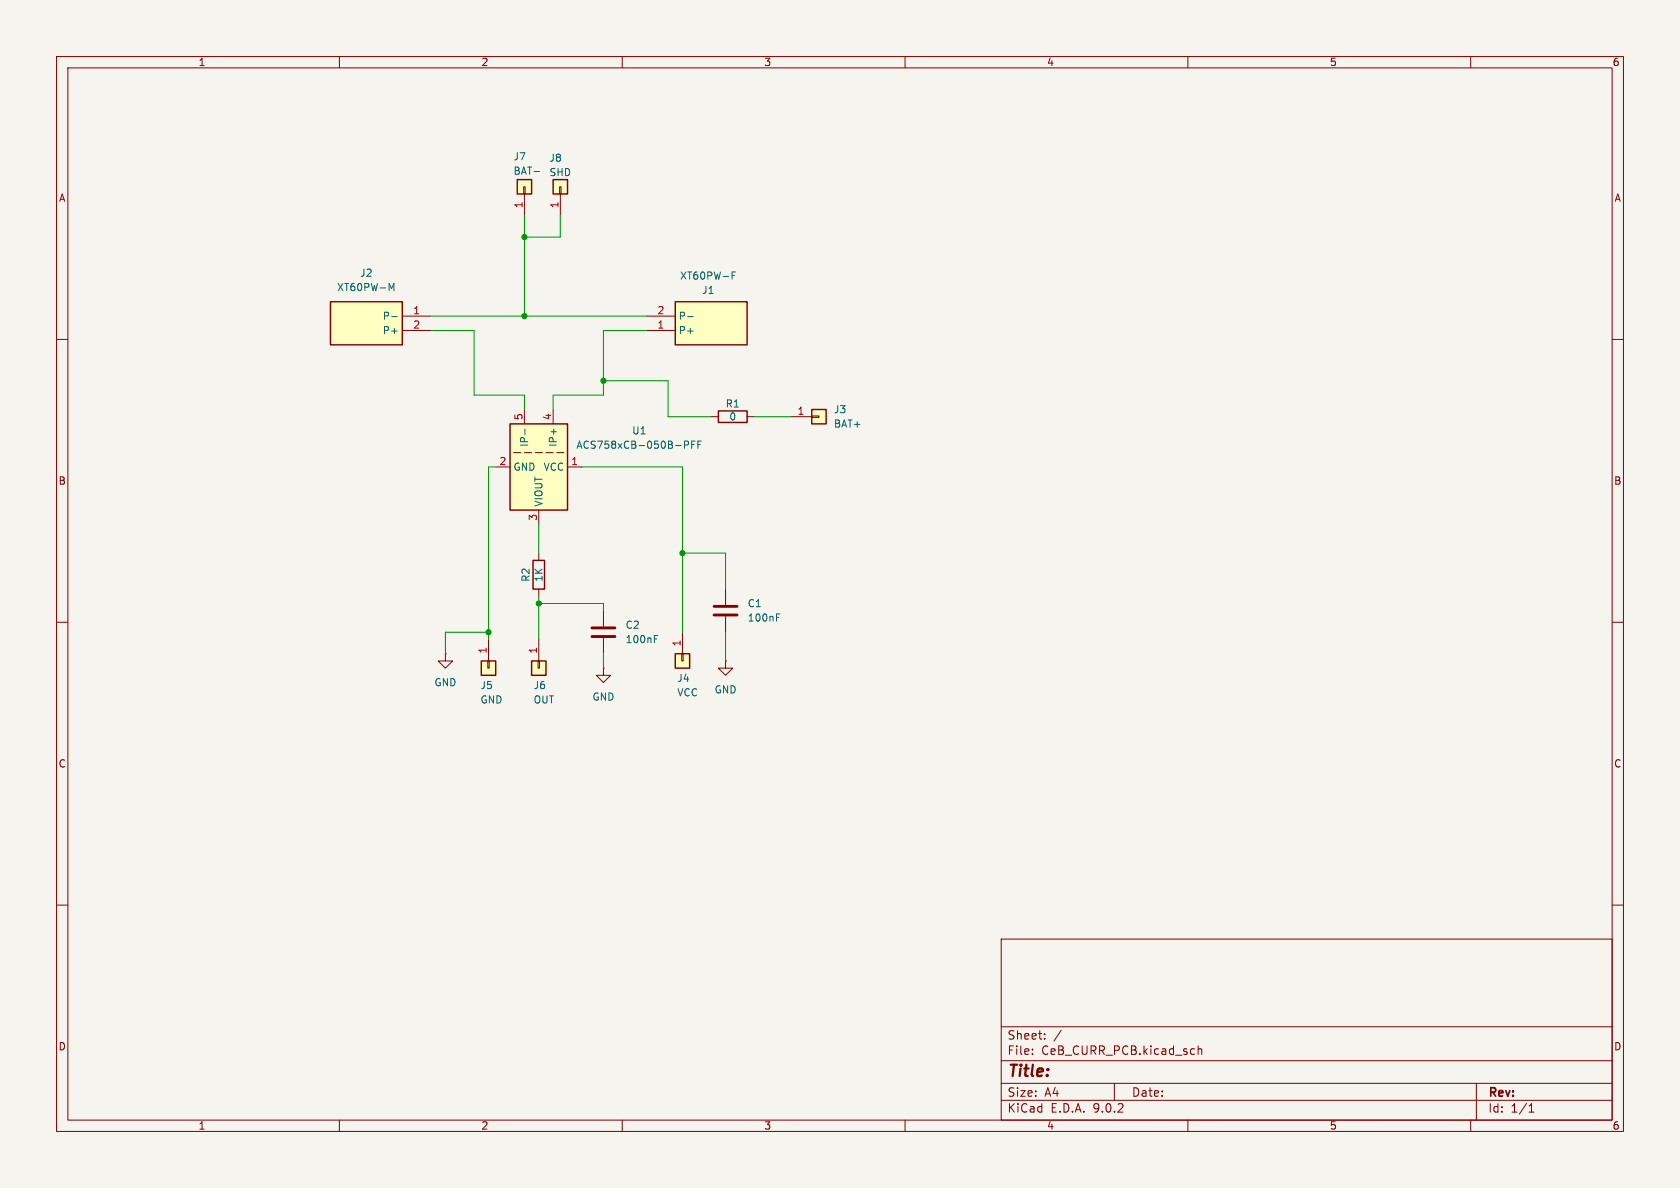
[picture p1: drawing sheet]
(kicad_sch
 (version 20250114)
 (generator "eeschema")
 (generator_version "9.0")
 (paper "A4")
 (lib_symbols
  (symbol "Connector_Generic:Conn_01x01"
   (pin_names
    (offset 1.016) (hide yes)) (exclude_from_sim no) (in_bom yes) (on_board yes)
   (property "Reference" "J" (at 0 2.54 0) (effects (font (size 1.27 1.27))))
   (property "Value" "Conn_01x01" (at 0 -2.54 0) (effects (font (size 1.27 1.27))))
   (property "Footprint" "" (at 0 0 0) (effects (font (size 1.27 1.27)) (hide yes)))
   (property "Datasheet" "~" (at 0 0 0) (effects (font (size 1.27 1.27)) (hide yes)))
   (property "Description" "Generic connector, single row, 01x01, script generated (kicad-library-utils/schlib/autogen/connector/)" (at 0 0 0) (effects (font (size 1.27 1.27)) (hide yes)))
   (symbol "Conn_01x01_1_1"
    (rectangle (start -1.27 1.27) (end 1.27 -1.27) (stroke (width 0.254) (type default)) (fill (type background)))
    (rectangle (start -1.27 0.127) (end 0 -0.127) (stroke (width 0.1524) (type default)) (fill (type none)))
    (pin passive line (at -5.08 0 0) (length 3.81) (name "Pin_1" (effects (font (size 1.27 1.27)))) (number "1" (effects (font (size 1.27 1.27))))))
   (embedded_fonts no))
  (symbol "Device:C"
   (pin_numbers (hide yes))
   (pin_names
    (offset 0.254)) (exclude_from_sim no) (in_bom yes) (on_board yes)
   (property "Reference" "C" (at 0.635 2.54 0) (effects (font (size 1.27 1.27)) (justify left)))
   (property "Value" "C" (at 0.635 -2.54 0) (effects (font (size 1.27 1.27)) (justify left)))
   (property "Footprint" "" (at 0.9652 -3.81 0) (effects (font (size 1.27 1.27)) (hide yes)))
   (property "Datasheet" "~" (at 0 0 0) (effects (font (size 1.27 1.27)) (hide yes)))
   (property "Description" "Unpolarized capacitor" (at 0 0 0) (effects (font (size 1.27 1.27)) (hide yes)))
   (symbol "C_0_1"
    (polyline (pts (xy -2.032 0.762) (xy 2.032 0.762)) (stroke (width 0.508) (type default)) (fill (type none)))
    (polyline (pts (xy -2.032 -0.762) (xy 2.032 -0.762)) (stroke (width 0.508) (type default)) (fill (type none))))
   (symbol "C_1_1"
    (pin passive line (at 0 3.81 270) (length 2.794) (name "~" (effects (font (size 1.27 1.27)))) (number "1" (effects (font (size 1.27 1.27)))))
    (pin passive line (at 0 -3.81 90) (length 2.794) (name "~" (effects (font (size 1.27 1.27)))) (number "2" (effects (font (size 1.27 1.27))))))
   (embedded_fonts no))
  (symbol "Device:R"
   (pin_numbers (hide yes))
   (pin_names
    (offset 0)) (exclude_from_sim no) (in_bom yes) (on_board yes)
   (property "Reference" "R" (at 2.032 0 90) (effects (font (size 1.27 1.27))))
   (property "Value" "R" (at 0 0 90) (effects (font (size 1.27 1.27))))
   (property "Footprint" "" (at -1.778 0 90) (effects (font (size 1.27 1.27)) (hide yes)))
   (property "Datasheet" "~" (at 0 0 0) (effects (font (size 1.27 1.27)) (hide yes)))
   (property "Description" "Resistor" (at 0 0 0) (effects (font (size 1.27 1.27)) (hide yes)))
   (symbol "R_0_1"
    (rectangle (start -1.016 -2.54) (end 1.016 2.54) (stroke (width 0.254) (type default)) (fill (type none))))
   (symbol "R_1_1"
    (pin passive line (at 0 3.81 270) (length 1.27) (name "~" (effects (font (size 1.27 1.27)))) (number "1" (effects (font (size 1.27 1.27)))))
    (pin passive line (at 0 -3.81 90) (length 1.27) (name "~" (effects (font (size 1.27 1.27)))) (number "2" (effects (font (size 1.27 1.27))))))
   (embedded_fonts no))
  (symbol "SamacSys_Parts:XT60PW-F" (exclude_from_sim no) (in_bom yes) (on_board yes)
   (property "Reference" "J" (at 19.05 7.62 0) (effects (font (size 1.27 1.27)) (justify left top)))
   (property "Value" "XT60PW-F" (at 19.05 5.08 0) (effects (font (size 1.27 1.27)) (justify left top)))
   (property "Footprint" "XT60PWF" (at 19.05 -94.92 0) (effects (font (size 1.27 1.27)) (justify left top) (hide yes)))
   (property "Datasheet" "https://www.tme.eu/Document/1191bc2fa3aee3c446e5a895fd8f7983/XT60PW-F.pdf" (at 19.05 -194.92 0) (effects (font (size 1.27 1.27)) (justify left top) (hide yes)))
   (property "Description" "Socket; DC supply; XT60; female; PIN: 2; on PCBs; THT; Colour: yellow" (at 0 0 0) (effects (font (size 1.27 1.27)) (hide yes)))
   (property "Height" "8.4" (at 19.05 -394.92 0) (effects (font (size 1.27 1.27)) (justify left top) (hide yes)))
   (property "TME Electronic Components Part Number" "" (at 19.05 -494.92 0) (effects (font (size 1.27 1.27)) (justify left top) (hide yes)))
   (property "TME Electronic Components Price/Stock" "" (at 19.05 -594.92 0) (effects (font (size 1.27 1.27)) (justify left top) (hide yes)))
   (property "Manufacturer_Name" "Amass" (at 19.05 -694.92 0) (effects (font (size 1.27 1.27)) (justify left top) (hide yes)))
   (property "Manufacturer_Part_Number" "XT60PW-F" (at 19.05 -794.92 0) (effects (font (size 1.27 1.27)) (justify left top) (hide yes)))
   (symbol "XT60PW-F_1_1"
    (rectangle (start 5.08 2.54) (end 17.78 -5.08) (stroke (width 0.254) (type default)) (fill (type background)))
    (pin passive line (at 22.86 0 180) (length 5.08) (name "P+" (effects (font (size 1.27 1.27)))) (number "1" (effects (font (size 1.27 1.27)))))
    (pin passive line (at 22.86 -2.54 180) (length 5.08) (name "P-" (effects (font (size 1.27 1.27)))) (number "2" (effects (font (size 1.27 1.27))))))
   (embedded_fonts no))
  (symbol "SamacSys_Parts:XT60PW-M" (exclude_from_sim no) (in_bom yes) (on_board yes)
   (property "Reference" "J" (at 19.05 7.62 0) (effects (font (size 1.27 1.27)) (justify left top)))
   (property "Value" "XT60PW-M" (at 19.05 5.08 0) (effects (font (size 1.27 1.27)) (justify left top)))
   (property "Footprint" "XT60PWM" (at 19.05 -94.92 0) (effects (font (size 1.27 1.27)) (justify left top) (hide yes)))
   (property "Datasheet" "https://www.tme.eu/Document/b13629717d44ae038681dba08d18c0b6/XT60PW-M.pdf" (at 19.05 -194.92 0) (effects (font (size 1.27 1.27)) (justify left top) (hide yes)))
   (property "Description" "Connector: DC supply; socket; XT60; male; PIN: 2; on PCBs; THT; 30A" (at 0 0 0) (effects (font (size 1.27 1.27)) (hide yes)))
   (property "Height" "8.4" (at 19.05 -394.92 0) (effects (font (size 1.27 1.27)) (justify left top) (hide yes)))
   (property "TME Electronic Components Part Number" "" (at 19.05 -494.92 0) (effects (font (size 1.27 1.27)) (justify left top) (hide yes)))
   (property "TME Electronic Components Price/Stock" "" (at 19.05 -594.92 0) (effects (font (size 1.27 1.27)) (justify left top) (hide yes)))
   (property "Manufacturer_Name" "Amass" (at 19.05 -694.92 0) (effects (font (size 1.27 1.27)) (justify left top) (hide yes)))
   (property "Manufacturer_Part_Number" "XT60PW-M" (at 19.05 -794.92 0) (effects (font (size 1.27 1.27)) (justify left top) (hide yes)))
   (symbol "XT60PW-M_1_1"
    (rectangle (start 5.08 2.54) (end 17.78 -5.08) (stroke (width 0.254) (type default)) (fill (type background)))
    (pin passive line (at 22.86 0 180) (length 5.08) (name "P-" (effects (font (size 1.27 1.27)))) (number "1" (effects (font (size 1.27 1.27)))))
    (pin passive line (at 22.86 -2.54 180) (length 5.08) (name "P+" (effects (font (size 1.27 1.27)))) (number "2" (effects (font (size 1.27 1.27))))))
   (embedded_fonts no))
  (symbol "Sensor_Current:ACS758xCB-050B-PFF" (exclude_from_sim no) (in_bom yes) (on_board yes)
   (property "Reference" "U" (at -7.62 6.35 0) (effects (font (size 1.27 1.27)) (justify left)))
   (property "Value" "ACS758xCB-050B-PFF" (at 2.54 6.35 0) (effects (font (size 1.27 1.27)) (justify left)))
   (property "Footprint" "Sensor_Current:Allegro_CB_PFF" (at 0 0 0) (effects (font (size 1.27 1.27)) (hide yes)))
   (property "Datasheet" "http://www.allegromicro.com/~/media/Files/Datasheets/ACS758-Datasheet.ashx?la=en" (at 0 0 0) (effects (font (size 1.27 1.27)) (hide yes)))
   (property "Description" "±50A Bidirectional Hall-Effect Current Sensor, +5.0V supply, 40mV/A, CB-5 PFF" (at 0 0 0) (effects (font (size 1.27 1.27)) (hide yes)))
   (symbol "ACS758xCB-050B-PFF_0_1"
    (rectangle (start -7.62 5.08) (end 7.62 -5.08) (stroke (width 0.254) (type default)) (fill (type background)))
    (polyline (pts (xy -2.54 3.175) (xy -2.54 4.445)) (stroke (width 0) (type default)) (fill (type none)))
    (polyline (pts (xy -2.54 1.27) (xy -2.54 2.54)) (stroke (width 0) (type default)) (fill (type none)))
    (polyline (pts (xy -2.54 0.635) (xy -2.54 -0.635)) (stroke (width 0) (type default)) (fill (type none)))
    (polyline (pts (xy -2.54 -1.27) (xy -2.54 -2.54)) (stroke (width 0) (type default)) (fill (type none)))
    (polyline (pts (xy -2.54 -3.175) (xy -2.54 -4.445)) (stroke (width 0) (type default)) (fill (type none))))
   (symbol "ACS758xCB-050B-PFF_1_1"
    (pin bidirectional line (at -10.16 2.54 0) (length 2.54) (name "IP+" (effects (font (size 1.27 1.27)))) (number "4" (effects (font (size 1.27 1.27)))))
    (pin bidirectional line (at -10.16 -2.54 0) (length 2.54) (name "IP-" (effects (font (size 1.27 1.27)))) (number "5" (effects (font (size 1.27 1.27)))))
    (pin bidirectional line (at 0 7.62 270) (length 2.54) (name "VCC" (effects (font (size 1.27 1.27)))) (number "1" (effects (font (size 1.27 1.27)))))
    (pin bidirectional line (at 0 -7.62 90) (length 2.54) (name "GND" (effects (font (size 1.27 1.27)))) (number "2" (effects (font (size 1.27 1.27)))))
    (pin bidirectional line (at 10.16 0 180) (length 2.54) (name "VIOUT" (effects (font (size 1.27 1.27)))) (number "3" (effects (font (size 1.27 1.27))))))
   (embedded_fonts no))
  (symbol "power:GND"
   (power)
   (pin_numbers (hide yes))
   (pin_names
    (offset 0) (hide yes)) (exclude_from_sim no) (in_bom yes) (on_board yes)
   (property "Reference" "#PWR" (at 0 -6.35 0) (effects (font (size 1.27 1.27)) (hide yes)))
   (property "Value" "GND" (at 0 -3.81 0) (effects (font (size 1.27 1.27))))
   (property "Footprint" "" (at 0 0 0) (effects (font (size 1.27 1.27)) (hide yes)))
   (property "Datasheet" "" (at 0 0 0) (effects (font (size 1.27 1.27)) (hide yes)))
   (property "Description" "Power symbol creates a global label with name \"GND\" , ground" (at 0 0 0) (effects (font (size 1.27 1.27)) (hide yes)))
   (symbol "GND_0_1"
    (polyline (pts (xy 0 0) (xy 0 -1.27) (xy 1.27 -1.27) (xy 0 -2.54) (xy -1.27 -1.27) (xy 0 -1.27)) (stroke (width 0) (type default)) (fill (type none))))
   (symbol "GND_1_1"
    (pin power_in line (at 0 0 270) (length 0) (name "~" (effects (font (size 1.27 1.27)))) (number "1" (effects (font (size 1.27 1.27))))))
   (embedded_fonts no)))
 (junction
  (at 95.25 106.68)
  (diameter 0)
  (color 0 0 0 0))
 (junction
  (at 106.68 67.31)
  (diameter 0)
  (color 0 0 0 0))
 (junction
  (at 92.71 55.88)
  (diameter 0)
  (color 0 0 0 0))
 (junction
  (at 92.71 41.91)
  (diameter 0)
  (color 0 0 0 0))
 (junction
  (at 120.65 97.79)
  (diameter 0)
  (color 0 0 0 0))
 (junction
  (at 86.36 111.76)
  (diameter 0)
  (color 0 0 0 0))
 (wire
  (pts (xy 106.68 58.42) (xy 114.3 58.42))
  (stroke (width 0) (type default)))
 (wire
  (pts (xy 128.27 97.79) (xy 128.27 104.14))
  (stroke (width 0) (type default)))
 (wire
  (pts (xy 86.36 82.55) (xy 86.36 111.76))
  (stroke (width 0) (type default)))
 (wire
  (pts (xy 83.82 69.85) (xy 83.82 58.42))
  (stroke (width 0) (type default)))
 (wire
  (pts (xy 106.68 69.85) (xy 106.68 67.31))
  (stroke (width 0) (type default)))
 (wire
  (pts (xy 95.25 106.68) (xy 95.25 113.03))
  (stroke (width 0) (type default)))
 (wire
  (pts (xy 92.71 69.85) (xy 83.82 69.85))
  (stroke (width 0) (type default)))
 (wire
  (pts (xy 92.71 38.1) (xy 92.71 41.91))
  (stroke (width 0) (type default)))
 (wire
  (pts (xy 99.06 38.1) (xy 99.06 41.91))
  (stroke (width 0) (type default)))
 (wire
  (pts (xy 97.79 72.39) (xy 97.79 69.85))
  (stroke (width 0) (type default)))
 (wire
  (pts (xy 106.68 115.57) (xy 106.68 118.11))
  (stroke (width 0) (type default)))
 (wire
  (pts (xy 99.06 41.91) (xy 92.71 41.91))
  (stroke (width 0) (type default)))
 (wire
  (pts (xy 128.27 111.76) (xy 128.27 116.84))
  (stroke (width 0) (type default)))
 (wire
  (pts (xy 86.36 111.76) (xy 78.74 111.76))
  (stroke (width 0) (type default)))
 (wire
  (pts (xy 118.11 67.31) (xy 106.68 67.31))
  (stroke (width 0) (type default)))
 (wire
  (pts (xy 92.71 72.39) (xy 92.71 69.85))
  (stroke (width 0) (type default)))
 (wire
  (pts (xy 97.79 69.85) (xy 106.68 69.85))
  (stroke (width 0) (type default)))
 (wire
  (pts (xy 120.65 82.55) (xy 120.65 97.79))
  (stroke (width 0) (type default)))
 (wire
  (pts (xy 106.68 106.68) (xy 106.68 107.95))
  (stroke (width 0) (type default)))
 (wire
  (pts (xy 78.74 111.76) (xy 78.74 115.57))
  (stroke (width 0) (type default)))
 (wire
  (pts (xy 106.68 67.31) (xy 106.68 58.42))
  (stroke (width 0) (type default)))
 (wire
  (pts (xy 86.36 111.76) (xy 86.36 113.03))
  (stroke (width 0) (type default)))
 (wire
  (pts (xy 95.25 106.68) (xy 106.68 106.68))
  (stroke (width 0) (type default)))
 (wire
  (pts (xy 118.11 73.66) (xy 118.11 67.31))
  (stroke (width 0) (type default)))
 (wire
  (pts (xy 92.71 55.88) (xy 114.3 55.88))
  (stroke (width 0) (type default)))
 (wire
  (pts (xy 95.25 92.71) (xy 95.25 97.79))
  (stroke (width 0) (type default)))
 (wire
  (pts (xy 120.65 97.79) (xy 128.27 97.79))
  (stroke (width 0) (type default)))
 (wire
  (pts (xy 120.65 97.79) (xy 120.65 111.76))
  (stroke (width 0) (type default)))
 (wire
  (pts (xy 76.2 55.88) (xy 92.71 55.88))
  (stroke (width 0) (type default)))
 (wire
  (pts (xy 95.25 105.41) (xy 95.25 106.68))
  (stroke (width 0) (type default)))
 (wire
  (pts (xy 87.63 82.55) (xy 86.36 82.55))
  (stroke (width 0) (type default)))
 (wire
  (pts (xy 76.2 58.42) (xy 83.82 58.42))
  (stroke (width 0) (type default)))
 (wire
  (pts (xy 102.87 82.55) (xy 120.65 82.55))
  (stroke (width 0) (type default)))
 (wire
  (pts (xy 125.73 73.66) (xy 118.11 73.66))
  (stroke (width 0) (type default)))
 (wire
  (pts (xy 133.35 73.66) (xy 139.7 73.66))
  (stroke (width 0) (type default)))
 (wire
  (pts (xy 92.71 41.91) (xy 92.71 55.88))
  (stroke (width 0) (type default)))
 (symbol
  (lib_id "power:GND")
  (at 78.74 115.57 0)
  (unit 1)
  (exclude_from_sim no)
  (in_bom yes)
  (on_board yes)
  (dnp no)
  (fields_autoplaced yes)
  (property "Reference" "#PWR03" (at 78.74 121.92 0) (effects (font (size 1.27 1.27)) (hide yes)))
  (property "Value" "GND" (at 78.74 120.65 0) (effects (font (size 1.27 1.27))))
  (property "Footprint" "" (at 78.74 115.57 0) (effects (font (size 1.27 1.27)) (hide yes)))
  (property "Datasheet" "" (at 78.74 115.57 0) (effects (font (size 1.27 1.27)) (hide yes)))
  (property "Description" "Power symbol creates a global label with name \"GND\" , ground" (at 78.74 115.57 0) (effects (font (size 1.27 1.27)) (hide yes)))
  (pin "1"))
 (symbol
  (lib_id "Device:C")
  (at 128.27 107.95 0)
  (unit 1)
  (exclude_from_sim no)
  (in_bom yes)
  (on_board yes)
  (dnp no)
  (fields_autoplaced yes)
  (property "Reference" "C1" (at 132.08 106.6799 0) (effects (font (size 1.27 1.27)) (justify left)))
  (property "Value" "100nF" (at 132.08 109.2199 0) (effects (font (size 1.27 1.27)) (justify left)))
  (property "Footprint" "Capacitor_SMD:C_0603_1608Metric_Pad1.08x0.95mm_HandSolder" (at 129.2352 111.76 0) (effects (font (size 1.27 1.27)) (hide yes)))
  (property "Datasheet" "~" (at 128.27 107.95 0) (effects (font (size 1.27 1.27)) (hide yes)))
  (property "Description" "Unpolarized capacitor" (at 128.27 107.95 0) (effects (font (size 1.27 1.27)) (hide yes)))
  (pin "1")
  (pin "2"))
 (symbol
  (lib_id "Connector_Generic:Conn_01x01")
  (at 86.36 118.11 270)
  (unit 1)
  (exclude_from_sim no)
  (in_bom yes)
  (on_board yes)
  (dnp no)
  (property "Reference" "J5" (at 84.836 121.158 90) (effects (font (size 1.27 1.27)) (justify left)))
  (property "Value" "GND" (at 84.836 123.698 90) (effects (font (size 1.27 1.27)) (justify left)))
  (property "Footprint" "New_Library_Footprint:HOLE" (at 86.36 118.11 0) (effects (font (size 1.27 1.27)) (hide yes)))
  (property "Datasheet" "~" (at 86.36 118.11 0) (effects (font (size 1.27 1.27)) (hide yes)))
  (property "Description" "Generic connector, single row, 01x01, script generated (kicad-library-utils/schlib/autogen/connector/)" (at 86.36 118.11 0) (effects (font (size 1.27 1.27)) (hide yes)))
  (pin "1"))
 (symbol
  (lib_id "Connector_Generic:Conn_01x01")
  (at 92.71 33.02 90)
  (unit 1)
  (exclude_from_sim no)
  (in_bom yes)
  (on_board yes)
  (dnp no)
  (property "Reference" "J7" (at 90.678 27.686 90) (effects (font (size 1.27 1.27)) (justify right)))
  (property "Value" "BAT-" (at 90.678 30.226 90) (effects (font (size 1.27 1.27)) (justify right)))
  (property "Footprint" "New_Library_Footprint:HOLE" (at 92.71 33.02 0) (effects (font (size 1.27 1.27)) (hide yes)))
  (property "Datasheet" "~" (at 92.71 33.02 0) (effects (font (size 1.27 1.27)) (hide yes)))
  (property "Description" "Generic connector, single row, 01x01, script generated (kicad-library-utils/schlib/autogen/connector/)" (at 92.71 33.02 0) (effects (font (size 1.27 1.27)) (hide yes)))
  (pin "1"))
 (symbol
  (lib_id "Sensor_Current:ACS758xCB-050B-PFF")
  (at 95.25 82.55 270)
  (unit 1)
  (exclude_from_sim no)
  (in_bom yes)
  (on_board yes)
  (dnp no)
  (fields_autoplaced yes)
  (property "Reference" "U1" (at 113.03 76.1298 90) (effects (font (size 1.27 1.27))))
  (property "Value" "ACS758xCB-050B-PFF" (at 113.03 78.6698 90) (effects (font (size 1.27 1.27))))
  (property "Footprint" "Sensor_Current:Allegro_CB_PFF" (at 95.25 82.55 0) (effects (font (size 1.27 1.27)) (hide yes)))
  (property "Datasheet" "http://www.allegromicro.com/~/media/Files/Datasheets/ACS758-Datasheet.ashx?la=en" (at 95.25 82.55 0) (effects (font (size 1.27 1.27)) (hide yes)))
  (property "Description" "±50A Bidirectional Hall-Effect Current Sensor, +5.0V supply, 40mV/A, CB-5 PFF" (at 95.25 82.55 0) (effects (font (size 1.27 1.27)) (hide yes)))
  (pin "5")
  (pin "4")
  (pin "1")
  (pin "2")
  (pin "3"))
 (symbol
  (lib_id "Connector_Generic:Conn_01x01")
  (at 120.65 116.84 270)
  (unit 1)
  (exclude_from_sim no)
  (in_bom yes)
  (on_board yes)
  (dnp no)
  (property "Reference" "J4" (at 119.634 119.888 90) (effects (font (size 1.27 1.27)) (justify left)))
  (property "Value" "VCC" (at 119.634 122.428 90) (effects (font (size 1.27 1.27)) (justify left)))
  (property "Footprint" "New_Library_Footprint:HOLE" (at 120.65 116.84 0) (effects (font (size 1.27 1.27)) (hide yes)))
  (property "Datasheet" "~" (at 120.65 116.84 0) (effects (font (size 1.27 1.27)) (hide yes)))
  (property "Description" "Generic connector, single row, 01x01, script generated (kicad-library-utils/schlib/autogen/connector/)" (at 120.65 116.84 0) (effects (font (size 1.27 1.27)) (hide yes)))
  (pin "1"))
 (symbol
  (lib_id "Device:C")
  (at 106.68 111.76 0)
  (unit 1)
  (exclude_from_sim no)
  (in_bom yes)
  (on_board yes)
  (dnp no)
  (fields_autoplaced yes)
  (property "Reference" "C2" (at 110.49 110.4899 0) (effects (font (size 1.27 1.27)) (justify left)))
  (property "Value" "100nF" (at 110.49 113.0299 0) (effects (font (size 1.27 1.27)) (justify left)))
  (property "Footprint" "Capacitor_SMD:C_0603_1608Metric_Pad1.08x0.95mm_HandSolder" (at 107.6452 115.57 0) (effects (font (size 1.27 1.27)) (hide yes)))
  (property "Datasheet" "~" (at 106.68 111.76 0) (effects (font (size 1.27 1.27)) (hide yes)))
  (property "Description" "Unpolarized capacitor" (at 106.68 111.76 0) (effects (font (size 1.27 1.27)) (hide yes)))
  (pin "1")
  (pin "2"))
 (symbol
  (lib_id "power:GND")
  (at 106.68 118.11 0)
  (unit 1)
  (exclude_from_sim no)
  (in_bom yes)
  (on_board yes)
  (dnp no)
  (fields_autoplaced yes)
  (property "Reference" "#PWR01" (at 106.68 124.46 0) (effects (font (size 1.27 1.27)) (hide yes)))
  (property "Value" "GND" (at 106.68 123.19 0) (effects (font (size 1.27 1.27))))
  (property "Footprint" "" (at 106.68 118.11 0) (effects (font (size 1.27 1.27)) (hide yes)))
  (property "Datasheet" "" (at 106.68 118.11 0) (effects (font (size 1.27 1.27)) (hide yes)))
  (property "Description" "Power symbol creates a global label with name \"GND\" , ground" (at 106.68 118.11 0) (effects (font (size 1.27 1.27)) (hide yes)))
  (pin "1"))
 (symbol
  (lib_id "power:GND")
  (at 128.27 116.84 0)
  (unit 1)
  (exclude_from_sim no)
  (in_bom yes)
  (on_board yes)
  (dnp no)
  (fields_autoplaced yes)
  (property "Reference" "#PWR02" (at 128.27 123.19 0) (effects (font (size 1.27 1.27)) (hide yes)))
  (property "Value" "GND" (at 128.27 121.92 0) (effects (font (size 1.27 1.27))))
  (property "Footprint" "" (at 128.27 116.84 0) (effects (font (size 1.27 1.27)) (hide yes)))
  (property "Datasheet" "" (at 128.27 116.84 0) (effects (font (size 1.27 1.27)) (hide yes)))
  (property "Description" "Power symbol creates a global label with name \"GND\" , ground" (at 128.27 116.84 0) (effects (font (size 1.27 1.27)) (hide yes)))
  (pin "1"))
 (symbol
  (lib_id "Connector_Generic:Conn_01x01")
  (at 95.25 118.11 270)
  (unit 1)
  (exclude_from_sim no)
  (in_bom yes)
  (on_board yes)
  (dnp no)
  (property "Reference" "J6" (at 94.234 121.158 90) (effects (font (size 1.27 1.27)) (justify left)))
  (property "Value" "OUT" (at 94.234 123.698 90) (effects (font (size 1.27 1.27)) (justify left)))
  (property "Footprint" "New_Library_Footprint:HOLE" (at 95.25 118.11 0) (effects (font (size 1.27 1.27)) (hide yes)))
  (property "Datasheet" "~" (at 95.25 118.11 0) (effects (font (size 1.27 1.27)) (hide yes)))
  (property "Description" "Generic connector, single row, 01x01, script generated (kicad-library-utils/schlib/autogen/connector/)" (at 95.25 118.11 0) (effects (font (size 1.27 1.27)) (hide yes)))
  (pin "1"))
 (symbol
  (lib_id "Connector_Generic:Conn_01x01")
  (at 144.78 73.66 0)
  (unit 1)
  (exclude_from_sim no)
  (in_bom yes)
  (on_board yes)
  (dnp no)
  (fields_autoplaced yes)
  (property "Reference" "J3" (at 147.32 72.3899 0) (effects (font (size 1.27 1.27)) (justify left)))
  (property "Value" "BAT+" (at 147.32 74.9299 0) (effects (font (size 1.27 1.27)) (justify left)))
  (property "Footprint" "New_Library_Footprint:HOLE" (at 144.78 73.66 0) (effects (font (size 1.27 1.27)) (hide yes)))
  (property "Datasheet" "~" (at 144.78 73.66 0) (effects (font (size 1.27 1.27)) (hide yes)))
  (property "Description" "Generic connector, single row, 01x01, script generated (kicad-library-utils/schlib/autogen/connector/)" (at 144.78 73.66 0) (effects (font (size 1.27 1.27)) (hide yes)))
  (pin "1"))
 (symbol
  (lib_id "Connector_Generic:Conn_01x01")
  (at 99.06 33.02 90)
  (unit 1)
  (exclude_from_sim no)
  (in_bom yes)
  (on_board yes)
  (dnp no)
  (property "Reference" "J8" (at 97.028 27.94 90) (effects (font (size 1.27 1.27)) (justify right)))
  (property "Value" "SHD" (at 97.028 30.48 90) (effects (font (size 1.27 1.27)) (justify right)))
  (property "Footprint" "New_Library_Footprint:HOLE" (at 99.06 33.02 0) (effects (font (size 1.27 1.27)) (hide yes)))
  (property "Datasheet" "~" (at 99.06 33.02 0) (effects (font (size 1.27 1.27)) (hide yes)))
  (property "Description" "Generic connector, single row, 01x01, script generated (kicad-library-utils/schlib/autogen/connector/)" (at 99.06 33.02 0) (effects (font (size 1.27 1.27)) (hide yes)))
  (pin "1"))
 (symbol
  (lib_id "SamacSys_Parts:XT60PW-F")
  (at 137.16 58.42 180)
  (unit 1)
  (exclude_from_sim no)
  (in_bom yes)
  (on_board yes)
  (dnp no)
  (property "Reference" "J1" (at 125.222 51.308 0) (effects (font (size 1.27 1.27))))
  (property "Value" "XT60PW-F" (at 125.222 48.768 0) (effects (font (size 1.27 1.27))))
  (property "Footprint" "SamacSys_Parts:XT60PWF" (at 118.11 -36.5 0) (effects (font (size 1.27 1.27)) (justify left top) (hide yes)))
  (property "Datasheet" "https://www.tme.eu/Document/1191bc2fa3aee3c446e5a895fd8f7983/XT60PW-F.pdf" (at 118.11 -136.5 0) (effects (font (size 1.27 1.27)) (justify left top) (hide yes)))
  (property "Description" "Socket; DC supply; XT60; female; PIN: 2; on PCBs; THT; Colour: yellow" (at 137.16 58.42 0) (effects (font (size 1.27 1.27)) (hide yes)))
  (property "Height" "8.4" (at 118.11 -336.5 0) (effects (font (size 1.27 1.27)) (justify left top) (hide yes)))
  (property "TME Electronic Components Part Number" "" (at 118.11 -436.5 0) (effects (font (size 1.27 1.27)) (justify left top) (hide yes)))
  (property "TME Electronic Components Price/Stock" "" (at 118.11 -536.5 0) (effects (font (size 1.27 1.27)) (justify left top) (hide yes)))
  (property "Manufacturer_Name" "Amass" (at 118.11 -636.5 0) (effects (font (size 1.27 1.27)) (justify left top) (hide yes)))
  (property "Manufacturer_Part_Number" "XT60PW-F" (at 118.11 -736.5 0) (effects (font (size 1.27 1.27)) (justify left top) (hide yes)))
  (pin "1")
  (pin "2"))
 (symbol
  (lib_id "SamacSys_Parts:XT60PW-M")
  (at 53.34 55.88 0)
  (unit 1)
  (exclude_from_sim no)
  (in_bom yes)
  (on_board yes)
  (dnp no)
  (fields_autoplaced yes)
  (property "Reference" "J2" (at 64.77 48.26 0) (effects (font (size 1.27 1.27))))
  (property "Value" "XT60PW-M" (at 64.77 50.8 0) (effects (font (size 1.27 1.27))))
  (property "Footprint" "SamacSys_Parts:XT60PWM" (at 72.39 150.8 0) (effects (font (size 1.27 1.27)) (justify left top) (hide yes)))
  (property "Datasheet" "https://www.tme.eu/Document/b13629717d44ae038681dba08d18c0b6/XT60PW-M.pdf" (at 72.39 250.8 0) (effects (font (size 1.27 1.27)) (justify left top) (hide yes)))
  (property "Description" "Connector: DC supply; socket; XT60; male; PIN: 2; on PCBs; THT; 30A" (at 53.34 55.88 0) (effects (font (size 1.27 1.27)) (hide yes)))
  (property "Height" "8.4" (at 72.39 450.8 0) (effects (font (size 1.27 1.27)) (justify left top) (hide yes)))
  (property "TME Electronic Components Part Number" "" (at 72.39 550.8 0) (effects (font (size 1.27 1.27)) (justify left top) (hide yes)))
  (property "TME Electronic Components Price/Stock" "" (at 72.39 650.8 0) (effects (font (size 1.27 1.27)) (justify left top) (hide yes)))
  (property "Manufacturer_Name" "Amass" (at 72.39 750.8 0) (effects (font (size 1.27 1.27)) (justify left top) (hide yes)))
  (property "Manufacturer_Part_Number" "XT60PW-M" (at 72.39 850.8 0) (effects (font (size 1.27 1.27)) (justify left top) (hide yes)))
  (pin "2")
  (pin "1"))
 (symbol
  (lib_id "Device:R")
  (at 95.25 101.6 180)
  (unit 1)
  (exclude_from_sim no)
  (in_bom yes)
  (on_board yes)
  (dnp no)
  (property "Reference" "R2" (at 92.964 101.6 90) (effects (font (size 1.27 1.27))))
  (property "Value" "1K" (at 95.25 101.6 90) (effects (font (size 1.27 1.27))))
  (property "Footprint" "Resistor_SMD:R_0603_1608Metric_Pad0.98x0.95mm_HandSolder" (at 97.028 101.6 90) (effects (font (size 1.27 1.27)) (hide yes)))
  (property "Datasheet" "~" (at 95.25 101.6 0) (effects (font (size 1.27 1.27)) (hide yes)))
  (property "Description" "Resistor" (at 95.25 101.6 0) (effects (font (size 1.27 1.27)) (hide yes)))
  (pin "2")
  (pin "1"))
 (symbol
  (lib_id "Device:R")
  (at 129.54 73.66 90)
  (unit 1)
  (exclude_from_sim no)
  (in_bom yes)
  (on_board yes)
  (dnp no)
  (property "Reference" "R1" (at 129.54 71.374 90) (effects (font (size 1.27 1.27))))
  (property "Value" "0" (at 129.54 73.66 90) (effects (font (size 1.27 1.27))))
  (property "Footprint" "Resistor_SMD:R_0603_1608Metric_Pad0.98x0.95mm_HandSolder" (at 129.54 75.438 90) (effects (font (size 1.27 1.27)) (hide yes)))
  (property "Datasheet" "~" (at 129.54 73.66 0) (effects (font (size 1.27 1.27)) (hide yes)))
  (property "Description" "Resistor" (at 129.54 73.66 0) (effects (font (size 1.27 1.27)) (hide yes)))
  (pin "2")
  (pin "1"))
 (sheet_instances
  (path ""
   (page "1")))
 (embedded_fonts no))
